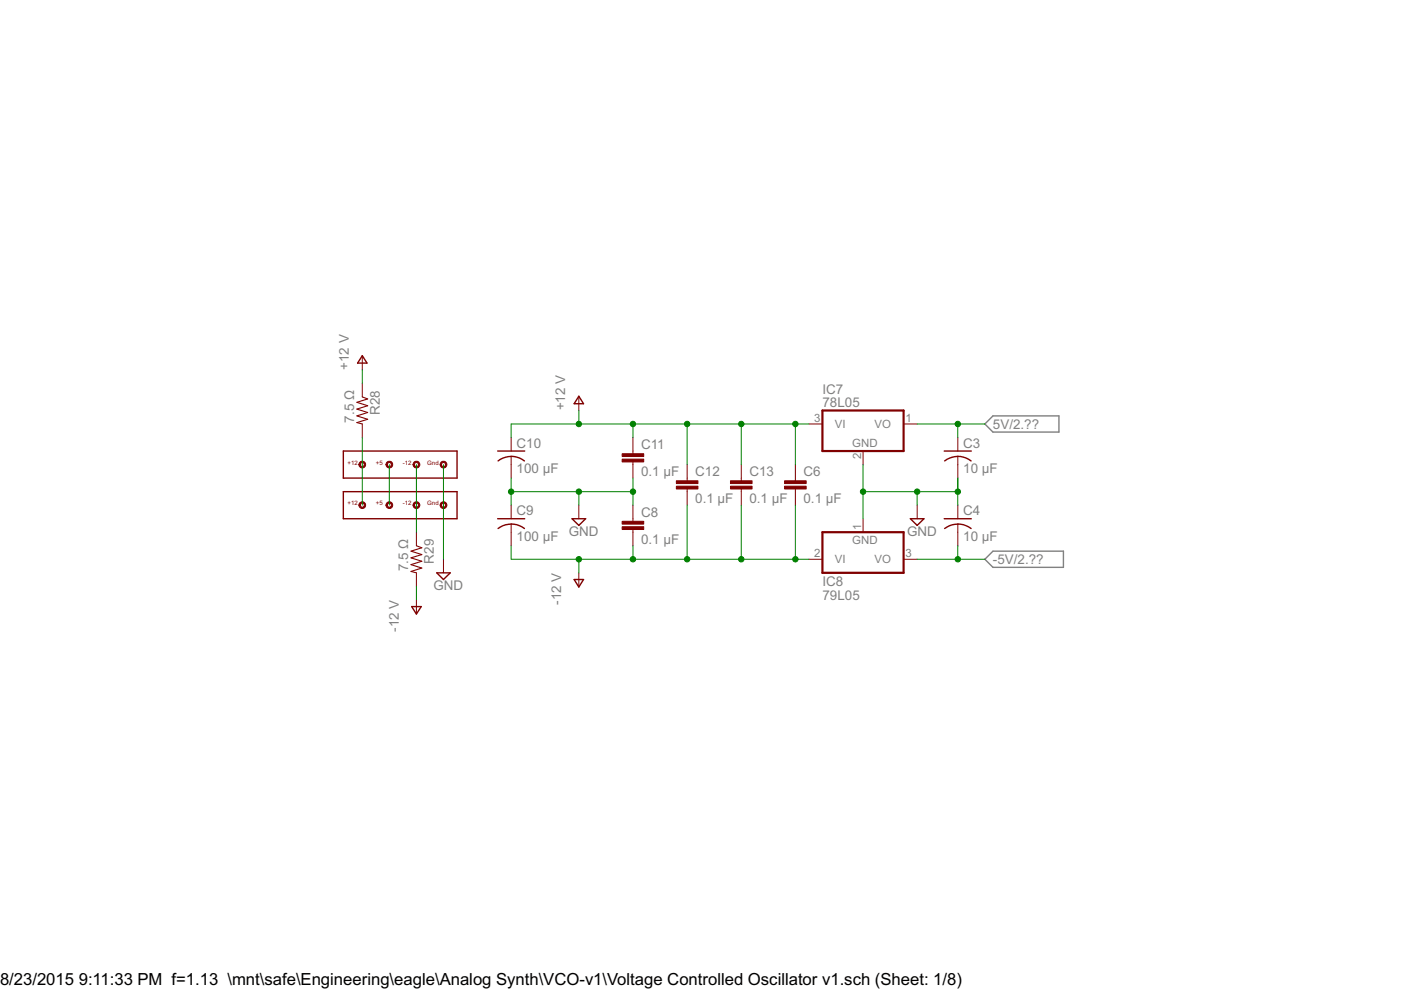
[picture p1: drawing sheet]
<svg xmlns="http://www.w3.org/2000/svg" width="297mm" height="210mm" viewBox="0 0 297 210" stroke-linecap="round" stroke-linejoin="round" font-family="sans-serif">
<path d="M208.8 89.9l1.7-1.7h14v3.4h-14zM208.8 118.6l1.7-1.7h15v3.4h-15z" fill="none" stroke="#808080" stroke-width=".3"/>
<g fill="none" stroke="#800000" stroke-width=".3">
<path d="M76.8 75.4l1 1.6h-2zM72.8 95.6h24.1v5.8h-24.1zM105.5 95.6h5.8M108.4 96.8h.6a4.5 4.5 0 0 1 2.2 .9M108.4 96.8l-1.8 .3-1 .6M122.7 84l1 1.6h-2zM200.2 95.6h5.7M203.1 96.8l1.7 .3 1.1 .6M203.1 96.8l-1.8 .3-1 .6M72.8 104.2h24.1v5.8h-24.1zM105.5 110h5.8M108.4 111.1a4.4 4.4 0 0 1 2.8 1"/>
<path d="M108.4 111.1a4.5 4.5 0 0 0-2.8 1M121.3 110h2.9l-1.5 1.4zM193 110h2.9l-1.4 1.4zM200.2 110h5.7M203.1 111.1a4.5 4.5 0 0 1 2.8 1M203.1 111.1a4.6 4.6 0 0 0-2.8 1M87.3 128.6h2l-1 1.6zM92.6 121.5h2.9l-1.5 1.4zM121.7 122.9h2l-1 1.6z"/>
</g>
<g fill="#800000" stroke="#800000" stroke-width=".21">
<path d="M93.5 106.6a.72 .72 0 0 1 1.1 .1 .72 .72 0 0 1-.3 1.1 .72 .72 0 0 1-1-.7h.3a.43 .43 0 0 1 .6-.4 .43 .43 0 0 1 .1 .7 .43 .43 0 0 1-.7-.1v-.2h-.3z" fill-rule="evenodd"/>
<path d="M76.3 106.6a.71 .71 0 0 1 1.1 .1 .71 .71 0 0 1-.4 1.1 .71 .71 0 0 1-.9-.7h.3a.43 .43 0 0 1 .6-.4 .43 .43 0 0 1 .1 .7 .43 .43 0 0 1-.7-.1v-.2h-.3z" fill-rule="evenodd"/>
<path d="M82 106.6a.71 .71 0 0 1 1.2 .1 .71 .71 0 0 1-.5 1.1 .71 .71 0 0 1-.9-.7h.3a.43 .43 0 0 1 .6-.4 .43 .43 0 0 1 .1 .7 .43 .43 0 0 1-.7-.1v-.2h-.3z" fill-rule="evenodd"/>
<path d="M87.8 106.6a.73 .73 0 0 1 1.1 .1 .73 .73 0 0 1-.4 1.1 .73 .73 0 0 1-.9-.7h.3a.43 .43 0 0 1 .6-.4 .43 .43 0 0 1 .1 .7 .43 .43 0 0 1-.7-.1v-.2h-.3z" fill-rule="evenodd"/>
<path d="M93.5 98a.72 .72 0 0 1 1.1 .1 .72 .72 0 0 1-.3 1.1 .72 .72 0 0 1-1-.7h.3a.43 .43 0 0 1 .6-.4 .43 .43 0 0 1 .1 .7 .43 .43 0 0 1-.7-.1v-.2h-.3z" fill-rule="evenodd"/>
<path d="M76.3 98a.71 .71 0 0 1 1.1 .1 .71 .71 0 0 1-.4 1.1 .71 .71 0 0 1-.9-.7h.3a.43 .43 0 0 1 .6-.4 .43 .43 0 0 1 .1 .7 .43 .43 0 0 1-.7-.1v-.2h-.3z" fill-rule="evenodd"/>
<path d="M82 98a.71 .71 0 0 1 1.2 .1 .71 .71 0 0 1-.5 1.1 .71 .71 0 0 1-.9-.7h.3a.43 .43 0 0 1 .6-.4 .43 .43 0 0 1 .1 .7 .43 .43 0 0 1-.7-.1v-.2h-.3z" fill-rule="evenodd"/>
<path d="M87.8 98a.73 .73 0 0 1 1.1 .1 .73 .73 0 0 1-.4 1.1 .73 .73 0 0 1-.9-.7h.3a.43 .43 0 0 1 .6-.4 .43 .43 0 0 1 .1 .7 .43 .43 0 0 1-.7-.1v-.2h-.3z" fill-rule="evenodd"/>
</g>
<g fill="none" stroke="#800000" stroke-width=".21">
<path d="M76.8 75.6v2.8M76.8 81.3v2.9M76.8 89.9v2.9M108.4 92.8v2.8M108.4 96.8v4.6M122.7 84.2v2.8M134.2 92.8v3.4M134.2 97.9v3.5M145.7 98.5v3.4M157.2 98.5v3.4M168.6 98.5v3.4M171.5 89.9h2.9"/>
<path d="M183 95.6v2.9M191.6 89.9h2.9M203.1 92.8v2.8M203.1 96.8v4.6M88.3 112.8v2.9M94 118.6v2.9M108.4 107.1v2.9M108.4 111.1v4.6M122.7 107.1v2.9M134.2 107.1v3.5M134.2 112.3v3.4M145.7 103.7v3.4"/>
<path d="M157.2 103.7v3.4M168.6 103.7v3.4M171.5 118.6h2.9M183 110v2.8M191.6 118.6h2.9M194.5 107.1v2.9M203.1 107.1v2.9M203.1 111.1v4.6M88.3 121.5v2.8M88.3 127.2v2.8M122.7 121.5v2.8"/>
</g>
<path d="M76.8 84.2l1.2 .4-2.3 .7 2.3 .7-2.3 .7 2.3 .8-2.3 .7 2.3 .7-2.3 .7 1.1 .3M88.3 115.7l1.1 .4-2.3 .8 2.3 .7-2.3 .7 2.3 .7-2.3 .7 2.3 .7-2.3 .8 1.2 .3" fill="none" stroke="#800000" stroke-width=".23"/>
<g fill="#800000" stroke="#800000" stroke-width=".21">
<path d="M166.3 101.9h4.6v.6h-4.6z"/>
<path d="M166.3 103.1h4.6v.6h-4.6z"/>
<path d="M131.9 110.5h4.6v.6h-4.6z"/>
<path d="M131.9 111.7h4.6v.6h-4.6z"/>
<path d="M131.9 96.2h4.6v.6h-4.6z"/>
<path d="M131.9 97.3h4.6v.6h-4.6z"/>
<path d="M143.4 101.9h4.6v.6h-4.6z"/>
<path d="M143.4 103.1h4.6v.6h-4.6z"/>
<path d="M154.9 101.9h4.5v.6h-4.5z"/>
<path d="M154.9 103.1h4.5v.6h-4.5z"/>
</g>
<path d="M174.4 87h17.2v8.6h-17.2zM174.4 112.8h17.2v8.7h-17.2z" fill="none" stroke="#800000" stroke-width=".47"/>
<g fill="none" stroke="#008000" stroke-width=".21">
<path d="M76.8 78.4v2.9M76.8 92.8v14.3M82.5 98.5v8.6M88.3 98.5v14.3M94 98.5v20.1M122.7 87v2.9M134.2 89.9v2.9M145.7 89.9v8.6M157.2 89.9v8.6M168.6 89.9v8.6M171.5 89.9h-63.1v2.9M183 98.5v11.5"/>
<path d="M194.5 89.9h14.3M203.1 89.9v2.9M108.4 104.2h25.8M108.4 101.4v5.7M108.4 115.7v2.9h63.1M122.7 104.2v2.9M122.7 118.6v2.9M134.2 101.4v5.7M134.2 115.7v2.9M145.7 107.1v11.5M157.2 107.1v11.5M168.6 107.1v11.5"/>
<path d="M183 104.2h20.1M194.5 104.2v2.9M194.5 118.6h14.3M203.1 101.4v5.7M203.1 115.7v2.9M88.3 124.3v2.9"/>
</g>
<g fill="#008000" stroke="#008000" stroke-width=".21">
<circle cx="134.2" cy="104.2" r=".57"/>
<circle cx="108.4" cy="104.2" r=".57"/>
<circle cx="122.7" cy="104.2" r=".57"/>
<circle cx="183" cy="104.2" r=".57"/>
<circle cx="194.5" cy="104.2" r=".57"/>
<circle cx="203.1" cy="104.2" r=".57"/>
<circle cx="134.2" cy="89.9" r=".57"/>
<circle cx="122.7" cy="89.9" r=".57"/>
<circle cx="157.2" cy="89.9" r=".57"/>
<circle cx="145.7" cy="89.9" r=".57"/>
<circle cx="168.6" cy="89.9" r=".57"/>
<circle cx="134.2" cy="118.6" r=".57"/>
<circle cx="122.7" cy="118.6" r=".57"/>
<circle cx="145.7" cy="118.6" r=".57"/>
<circle cx="157.2" cy="118.6" r=".57"/>
<circle cx="168.6" cy="118.6" r=".57"/>
<circle cx="203.1" cy="89.9" r=".57"/>
<circle cx="203.1" cy="118.6" r=".57"/>
</g>
<g font-size="4">
<text x="0" y="208.9">8/23/2015</text>
<text x="16.7" y="208.9">9:11:33 PM f=1.13 \mnt\safe\Engineering\eagle\Analog Synth\VCO-v1\Voltage Controlled Oscillator v1.sch (Sheet: 1/8)</text>
</g>
<g font-size="3.2" fill="#808080">
<text x="73.9" y="78.4" transform="rotate(-90 73.9 78.4)">+12 V</text>
<text x="174.4" y="83.4">IC7</text>
<text x="75.1" y="89.6" transform="rotate(-90 75.1 89.6)">7.5 Ω</text>
<text x="80.5" y="88" transform="rotate(-90 80.5 88)">R28</text>
<text x="119.9" y="87" transform="rotate(-90 119.9 87)">+12 V</text>
<text x="174.4" y="86.3">78L05</text>
<text x="109.5" y="94.9">C10</text>
<text x="135.9" y="95.2">C11</text>
<text x="204.2" y="94.9">C3</text>
<text x="210.5" y="90.9">5V/2.??</text>
<text x="109.5" y="100.4">100 µF</text>
<text x="135.9" y="100.9">0.1 µF</text>
<text x="147.4" y="100.9">C12</text>
<text x="158.9" y="100.9">C13</text>
<text x="170.4" y="100.9">C6</text>
<text x="204.2" y="100.4">10 µF</text>
<text x="147.4" y="106.7">0.1 µF</text>
<text x="158.9" y="106.7">0.1 µF</text>
<text x="170.4" y="106.7">0.1 µF</text>
<text x="109.5" y="109.3">C9</text>
<text x="120.6" y="113.6">GND</text>
<text x="135.9" y="109.5">C8</text>
<text x="192.3" y="113.6">GND</text>
<text x="204.2" y="109.3">C4</text>
<text x="92" y="119.5" transform="rotate(-90 92 119.5)">R29</text>
<text x="109.5" y="114.7">100 µF</text>
<text x="135.9" y="115.3">0.1 µF</text>
<text x="204.2" y="114.7">10 µF</text>
<text x="210.5" y="119.6">-5V/2.??</text>
<text x="86.6" y="121.1" transform="rotate(-90 86.6 121.1)">7.5 Ω</text>
<text x="91.9" y="125">GND</text>
<text x="174.4" y="124.3">IC8</text>
<text x="119" y="128.2" transform="rotate(-90 119 128.2)">-12 V</text>
<text x="174.4" y="127.2">79L05</text>
<text x="84.6" y="134" transform="rotate(-90 84.6 134)">-12 V</text>
</g>
<g font-size="2.7" fill="#808080">
<text x="172.6" y="89.5">3</text>
<text x="192" y="89.5">1</text>
<text x="177" y="90.8">VI</text>
<text x="180.7" y="94.8">GND</text>
<text x="185.4" y="90.7">VO</text>
<text x="182.6" y="97.4" transform="rotate(-90 182.6 97.4)">2</text>
<text x="182.6" y="112.4" transform="rotate(-90 182.6 112.4)">1</text>
<text x="172.6" y="118.2">2</text>
<text x="177" y="119.4">VI</text>
<text x="180.7" y="115.4">GND</text>
<text x="185.4" y="119.4">VO</text>
<text x="192" y="118.2">3</text>
</g>
<g font-size="1.4" fill="#800000">
<text x="73.7" y="98.5">+12</text>
<text x="79.7" y="98.5">+5</text>
<text x="85.4" y="98.5">-12</text>
<text x="90.6" y="98.5">Gnd</text>
<text x="73.7" y="107.1">+12</text>
<text x="79.7" y="107.1">+5</text>
<text x="85.4" y="107.1">-12</text>
<text x="90.6" y="107.1">Gnd</text>
</g>
</svg>
